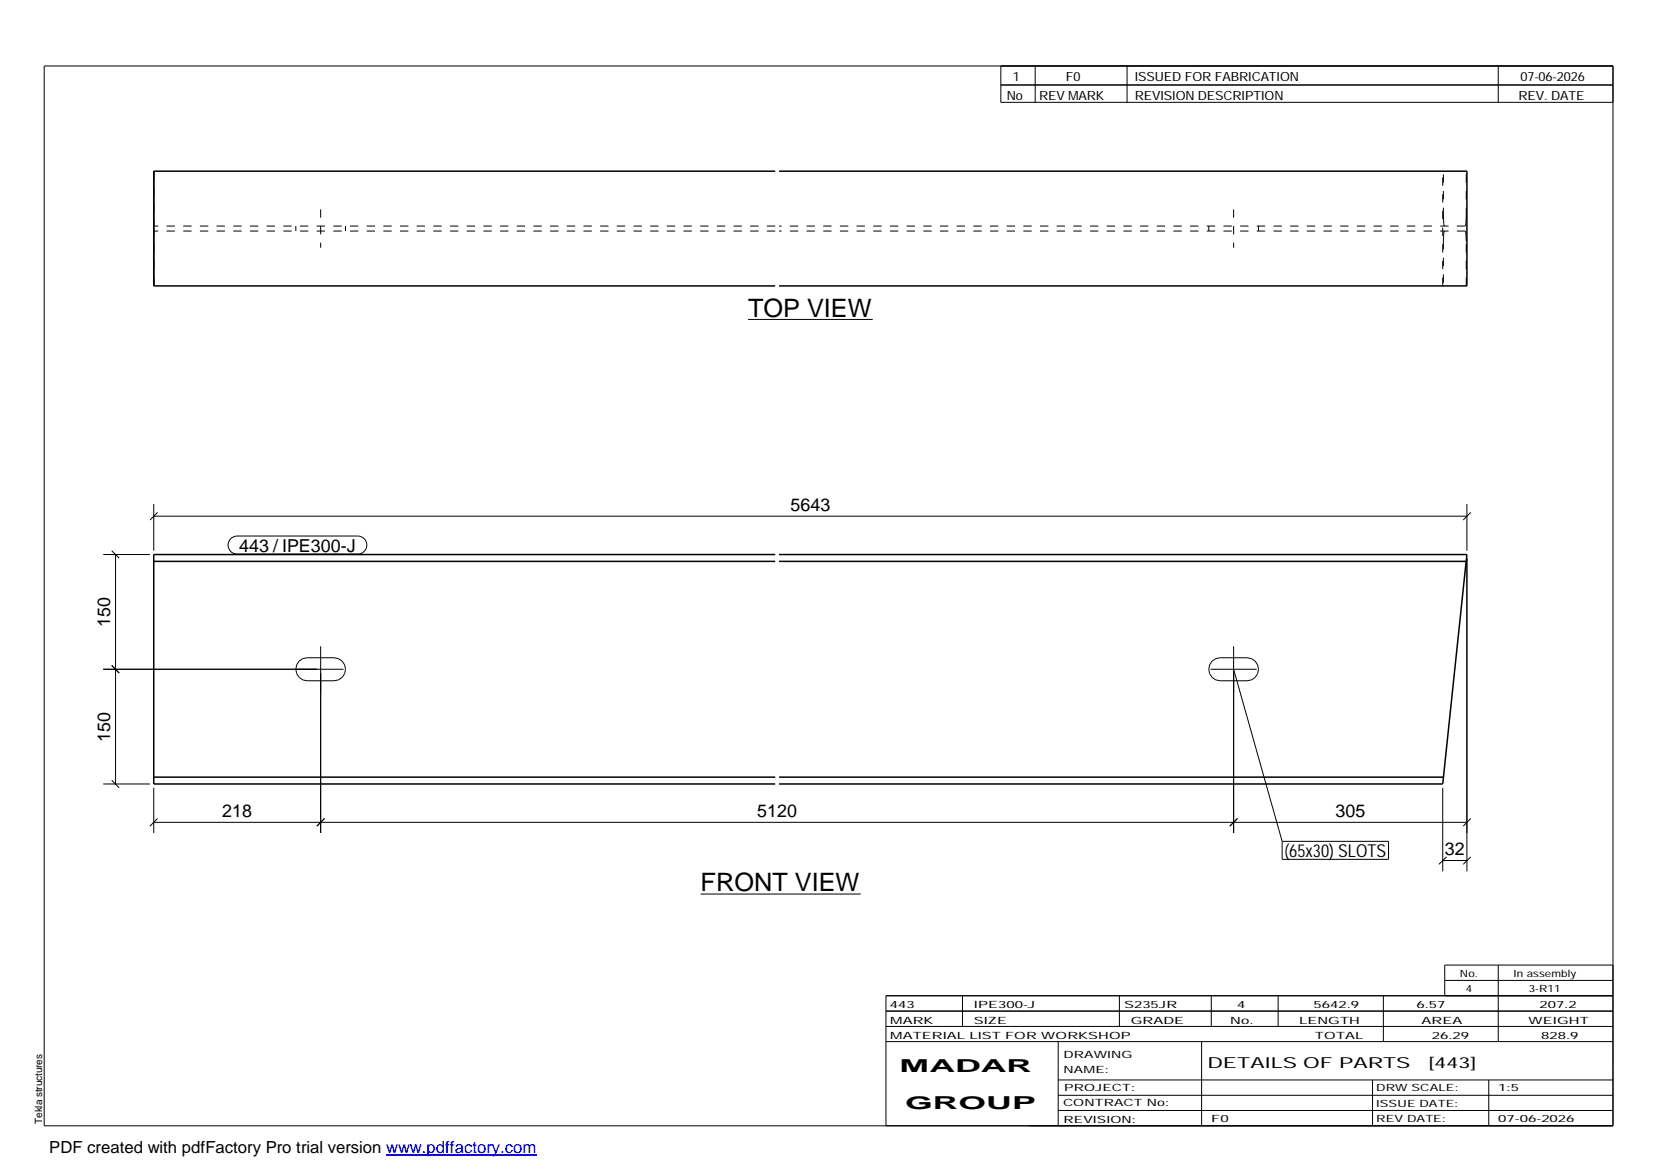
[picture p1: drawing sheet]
<svg xmlns="http://www.w3.org/2000/svg" width="420mm" height="297mm" viewBox="0 0 420 297" stroke-linecap="round" stroke-linejoin="round" font-family="sans-serif">
<g fill="none" stroke="#000" stroke-width=".25">
<path d="M11.2 16.7h398.3v269.1h-398.3zM254.1 16.7v9.3h155.4M262.8 16.7v9.3M286.1 16.7v9.3M380.4 16.7v9.3M254.1 21.6h155.4M189.9 81.1h31.7M28.4 139.8l1.9 1.9M39 131h333.4M39 128v11.8M40 130.1l-1.9 1.9M58.5 136.8l.8-.5 .9-.2h30.6a2.29 2.29 0 0 1 2.3 2.3 2.29 2.29 0 0 1-2.3 2.3h-30.6a2.3 2.3 0 0 1-2.1-1.5 2.3 2.3 0 0 1 .4-2.4z"/>
<path d="M372.4 128v11.8M373.4 130.1l-1.9 1.9M26.2 140.8h11.9M29.3 140.8v58.2M372.4 141.8v79.4M26.2 169.9h61M28.4 168.9l1.9 2M75.9 167.8l1-.6 1.1-.2h6.8a2.92 2.92 0 0 1 2.9 2.9 2.92 2.92 0 0 1-2.9 2.9h-6.8a2.93 2.93 0 0 1-2.7-1.8 2.93 2.93 0 0 1 .6-3.2zM81.4 164.1v47.4M307.3 169.9h11.7M307.7 167.8l1-.6 1.1-.2h6.8a2.92 2.92 0 0 1 2.9 2.9 2.92 2.92 0 0 1-2.9 2.9h-6.8a2.93 2.93 0 0 1-2.7-1.8 2.93 2.93 0 0 1 .6-3.2zM313.2 164.1v47.4"/>
<path d="M313.2 169.9l12.3 43.7M26.2 199h11.9M28.4 198.1l1.9 1.9M39 200v11.5M39 208.8h333.4M40 207.8l-1.9 1.9M82.4 207.8l-2 1.9M314.2 207.8l-2 1.9M325.5 213.6h27v4.6h-27zM366.3 218.5h6.1M366.3 200v21.2M367.2 217.5l-1.9 1.9"/>
<path d="M373.4 217.5l-1.9 1.9M373.4 207.8l-1.9 1.9M177.8 227h40.7M224.9 256.7h184.6M244.3 252.8v7.8M284.2 252.8v7.8M307.5 252.8v7.8M324.5 252.8v7.8M351.2 252.8v11.6M366.8 248.9h42.7M380.4 245v19.4M409.5 245h-42.7v7.8"/>
<path d="M409.5 252.8h-184.6v33M224.9 264.4h184.6M224.9 260.6h184.6M268.6 264.4v21.4M268.6 274.2h140.9M268.6 278.1h140.9M305.1 264.4v21.4M348.4 274.2v11.6M378 274.2v11.6M268.6 281.9h140.9"/>
</g>
<path d="M196.8 43.5h-157.8v29.1h157.8M197.8 43.5h174.6v29.1h-174.6M39 142.5h157.8M196.8 140.8h-157.8v58.2h157.8M197.8 140.8h174.6l-.2 1.7M197.8 142.5h174.4M372.2 142.5l-5.9 56.5h-168.5M39 197.3h157.8M197.8 197.3h168.6" fill="none" stroke="#000" stroke-width=".38"/>
<g fill="none" stroke="#000" stroke-width=".25" stroke-dasharray="2.1 2.1" stroke-linecap="butt">
<path d="M39 43.5v13.9M39 43.5v12.3M39 58.7v.1M39 58.8v.6M39 59.4v.8M39 55.8v.9M39 56.7v.5M39 57.2v.2M75.1 57.4v1.3M81.4 53.2v9.7M87.7 57.4v1.3M196.8 57.4h-157.8"/>
<path d="M196.8 58.7h-157.8M306.9 57.4v1.3M313.2 53.2v9.7M319.5 57.4v1.3M366.4 54.8v-11.3M366.4 54.8l.1 1M366.5 55.8v.9M366.5 56.7l.1 .5M366.5 59.4v.8M366.6 57.2l.1 .2M366.6 58.8l-.1 .6M366.7 58.7l-.1 .1"/>
<path d="M372 57.4l.1-.2M372 57.4h-174.2M372 58.7h-174.2M372.1 57.2l.1-.5M372.1 58.8l-.1-.1M372.2 56.7v-.9M372.2 59.4l-.1-.6M372.2 55.8v-1M372.2 54.8v-11.3M372.2 43.5h.2M39 72.6v-13.9M39 72.6v-12.4"/>
<path d="M366.3 72.6v-29.1M366.4 61.2v11.4M366.4 72.6h-.1M366.5 60.2l-.1 1M372.2 60.2v-.8M372.2 72.6v-11.4M372.2 61.2v-1M372.4 72.6h-.2M366.5 197.1l-.1 .2"/>
</g>
<path d="M98 293.3h38.2" fill="none" stroke="#00f" stroke-width=".3"/>
<g font-size="6.4">
<text x="189.9" y="80.4">TOP VIEW</text>
<text x="177.8" y="226.3">FRONT VIEW</text>
</g>
<g font-size="4.5">
<text x="200.7" y="129.7">5643</text>
<text x="60.7" y="140.1">443 / IPE300-J</text>
<text x="27.9" y="159.1" transform="rotate(-90 27.9 159.1)">150</text>
<text x="27.9" y="188.3" transform="rotate(-90 27.9 188.3)">150</text>
<text x="56.4" y="207.4">218</text>
<text x="192.2" y="207.4">5120</text>
<text x="339" y="207.4">305</text>
<text x="326.1" y="217.6">(65x30) SLOTS</text>
<text x="366.8" y="217.1">32</text>
<text x="228.4" y="272.3">MADAR</text>
<text x="229.8" y="281.6">GROUP</text>
</g>
<text font-size="4.2" x="12.5" y="292.7">PDF created with pdfFactory Pro trial version www.pdffactory.com</text>
<g font-size="3.9">
<text x="306.5" y="271.3">DETAILS OF PARTS</text>
<text x="362.7" y="271.3">[443]</text>
</g>
<g font-size="3.2">
<text x="257.1" y="20.5">1</text>
<text x="270.6" y="20.5">F0</text>
<text x="288.1" y="20.5">ISSUED FOR FABRICATION</text>
<text x="386" y="20.5">07-06-2026</text>
<text x="255.6" y="25.5">No</text>
<text x="263.8" y="25.5">REV MARK</text>
<text x="288.1" y="25.5">REVISION DESCRIPTION</text>
<text x="385.5" y="25.5">REV. DATE</text>
</g>
<g font-size="2.5">
<text x="370.6" y="247.9">No.</text>
<text x="372.1" y="251.8">4</text>
<text x="384.3" y="247.9">In assembly</text>
<text x="388.1" y="251.8">3-R11</text>
<text x="225.9" y="255.9">443</text>
<text x="247.3" y="255.9">IPE300-J</text>
<text x="285.4" y="255.9">S235JR</text>
<text x="314.1" y="255.9">4</text>
<text x="333.5" y="255.9">5642.9</text>
<text x="359.6" y="255.9">6.57</text>
<text x="390.8" y="255.9">207.2</text>
<text x="226" y="263.7">MATERIAL LIST FOR WORKSHOP</text>
<text x="226" y="259.9">MARK</text>
<text x="247.2" y="259.9">SIZE</text>
<text x="287.1" y="259.9">GRADE</text>
<text x="312.3" y="259.9">No.</text>
<text x="329.8" y="259.9">LENGTH</text>
<text x="333.8" y="263.7">TOTAL</text>
<text x="360.9" y="259.9">AREA</text>
<text x="363.5" y="263.7">26.29</text>
<text x="388.1" y="259.9">WEIGHT</text>
<text x="391.3" y="263.7">828.9</text>
<text x="270" y="268.5">DRAWING</text>
<text x="270" y="272.5">NAME:</text>
<text x="269.9" y="280.9">CONTRACT No:</text>
<text x="270.2" y="277">PROJECT:</text>
<text x="349.4" y="277.1">DRW SCALE:</text>
<text x="349.4" y="281">ISSUE DATE:</text>
<text x="380.4" y="277.1">1:5</text>
<text x="10.7" y="285.4" transform="rotate(-90 10.7 285.4)">Tekla structures</text>
<text x="270" y="285">REVISION:</text>
<text x="307.5" y="284.8">F0</text>
<text x="349.4" y="284.8">REV DATE:</text>
<text x="380.4" y="284.8">07-06-2026</text>
</g>
</svg>
